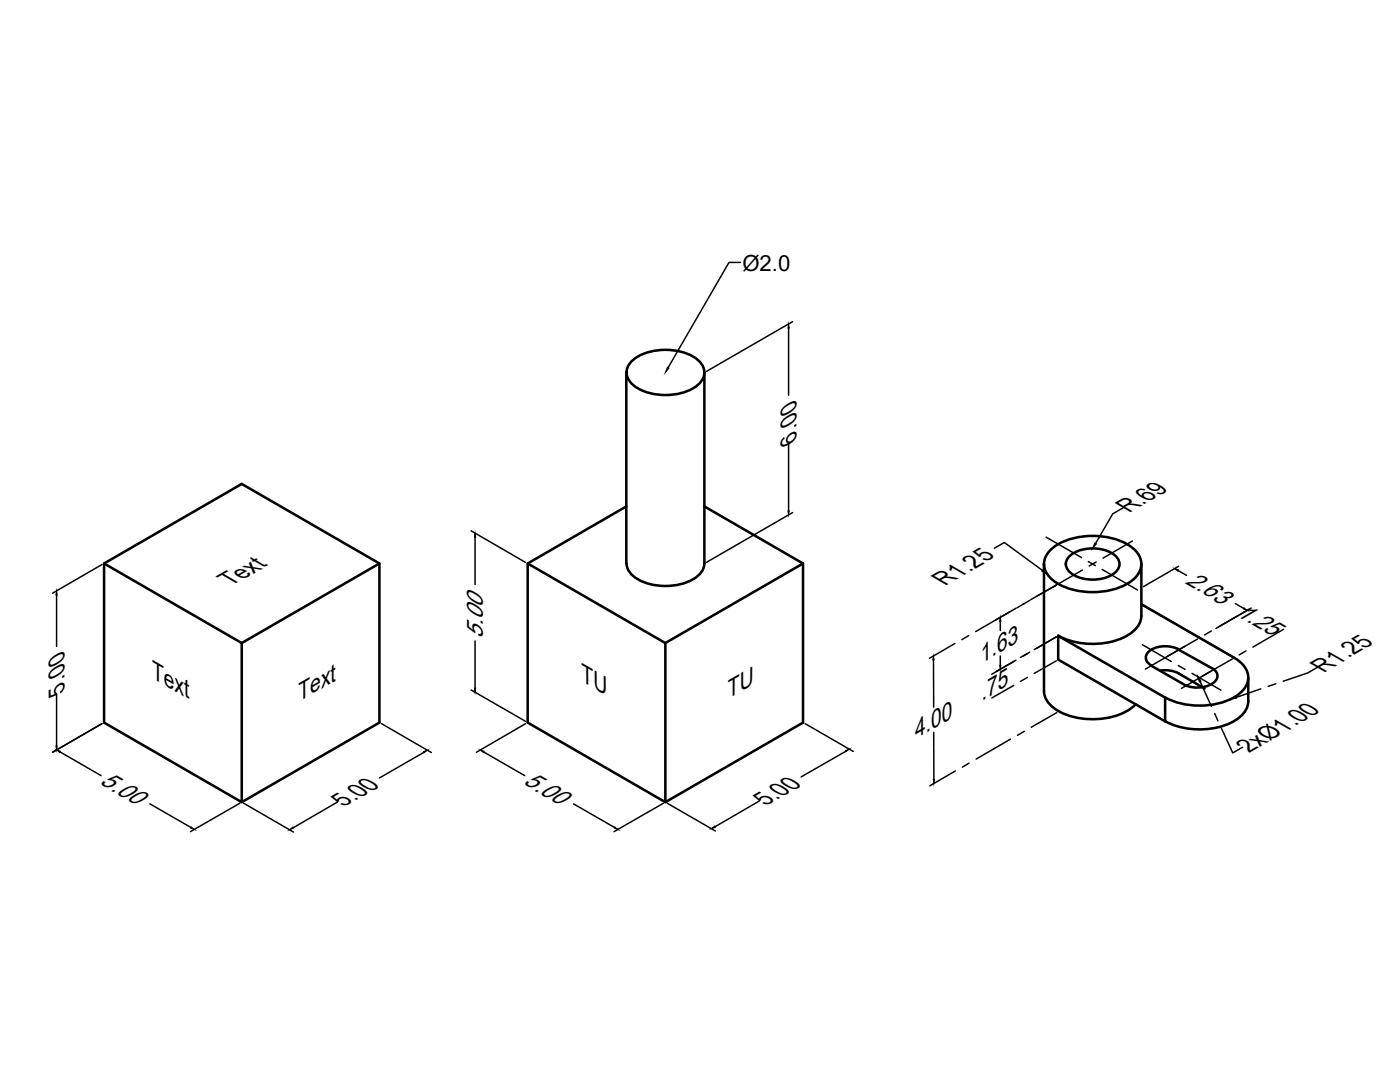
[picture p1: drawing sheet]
<svg xmlns="http://www.w3.org/2000/svg" width="279mm" height="216mm" viewBox="0 0 279 216" stroke-linecap="round" stroke-linejoin="round" font-family="sans-serif">
<!-- layer: Object -->
<g fill="none" stroke="#000" stroke-width=".51">
<path d="M125 74.3v38.1M125.9 72.2a10.4 10.4 0 0 1 9.4-2.2 7.2 7.2 0 0 1 4.9 2.9 3.1 3.1 0 0 1-1.1 4.1 11.6 11.6 0 0 1-12.6 0 3.1 3.1 0 0 1-.6-4.8zM140.6 74.3v38.1M20.8 112.4l27.4-15.8 27.5 15.8v31.8l-27.5 15.9-27.4-15.9zM20.8 112.4l27.4 15.9v31.8M75.7 112.4l-27.5 15.9M105.3 112.4l27.5 15.9v31.8M125 101l-19.7 11.4v31.8l27.5 15.9 27.5-15.9v-31.8l-19.7-11.4M125 112.4a4.4 4.4 0 0 0 3.2 3.7 11.8 11.8 0 0 0 10.9-1 3.5 3.5 0 0 0 1.5-2.7M160.3 112.4l-27.5 15.9M208.4 112.6v25.3a4.9 4.9 0 0 0 2.9 4 15.1 15.1 0 0 0 14-.3l1.4-1.1M209.7 109.7a13.7 13.7 0 0 1 12.1-2.3 8.4 8.4 0 0 1 5.6 3.7 3.8 3.8 0 0 1-1.6 4.9 14.6 14.6 0 0 1-15.4 0 3.8 3.8 0 0 1-.7-6.3z"/>
<path d="M213.4 111a7.7 7.7 0 0 1 9.3 0 2.15 2.15 0 0 1-.5 3.5 7.9 7.9 0 0 1-8.8-.4 2.05 2.05 0 0 1 0-3.1zM227.8 112.6v10.3a5.5 5.5 0 0 1-4 4.5 15.4 15.4 0 0 1-12.6-.6M211.2 126.9l21.3 12.3v4.7l-21.3-12.3zM227.8 120.6l18.5 10.6a4.4 4.4 0 0 1 2.6 5.2 7.1 7.1 0 0 1-4.7 3.7 15.4 15.4 0 0 1-11.7-.9M229.8 132.8l6.8 4M231.5 133.8l1.4-.1 1.9 .4 5.6 3.3M235.3 129.7l7 3.9a1.65 1.65 0 0 1 .7 1.6 1.65 1.65 0 0 1-1.2 1.3 6.2 6.2 0 0 1-5.1 .3M235.3 129.6a5.8 5.8 0 0 0-6.1 .4 1.64 1.64 0 0 0 .6 2.8M249.1 135.2v4.7a5.5 5.5 0 0 1-4 4.6 15.4 15.4 0 0 1-12.6-.6"/>
</g>
<!-- layer: Dim ASME Y14.5 Small -->
<g fill="none" stroke="#000" stroke-width=".3">
<path d="M147.8 52.4h-2.3l-12.2 21M157.4 65.4v13.5M158.2 64.2l-17.2 9.9M157.4 88.5v13.4M11.3 118.7v10.3M20.3 112.6l-9.8 5.8M94 105.9l10.9 6.3M94.8 107.2v9.4M158.2 102.3l-17.2 9.9M198.4 109.4l2-1.2 7.7 5.6M205.5 119.8l-1.4 .8M210.8 116.8l-5.1 2.9"/>
<path d="M224.1 101.4l-2 1.1-3.5 6M235.1 113.8l1.7 1M235.2 113l-7 4.1M11.3 138.6v10.2M94 137.7l10.9 6.2M94.8 127.9v9.4M186.3 131.7v9.4M190.6 128.4l-5.1 3M193.3 126.8l-1.3 .8M199.6 124v1.8M199.6 130.9v1.9M202.3 132l-4.4 2.5"/>
<path d="M202.3 136.8l-4.4 2.5M202.8 121.4l-8.1 4.6M202.8 131.7l-4 2.3M204.3 120.5l-1.3 .8M205 135.2l-1.3 .8M205 130.4l-1.3 .8M205.5 130.1l-1.4 .8M206.9 129.4l3.9-2.3-4.4 2.5M210.8 131.9l-4.4 2.5M239 127.5l-6.1 3.5M239.5 136l2.3 4.9M241.8 125.9l-1.4 .8"/>
<path d="M245.9 131.5l-6.1 3.5M246.5 120.4l1.7 1M248.7 129.9l-1.4 .8M249.3 121.6l-6.2 3.5M249.7 121.3l-7 4.1M251.6 137.5l-4.9 1.6M254.6 136.4l-1.5 .5M256.2 125.6l-6.2 3.5M263 133.1l-2 1.2-4.9 1.6M12 150l8.2 4.8M20.3 144.4l-9.8 5.7M76.1 144.4l10 5.8"/>
<path d="M84.6 150.1l-8.9 5.1M96.5 150l8.2 4.8M104.9 144.4l-9.8 5.7M151.6 159.8l-8.9 5.2M160.7 144.4l9.6 5.5M168.8 149.9l-8.9 5.1M186.3 146.1l.1 9.4M190.7 153.8l-5.1 3M193.4 152.3l-1.3 .8M201.7 147.5l-6.9 4M204.4 145.9l-1.3 .8M210.9 142.2l-5.1 2.9"/>
<path d="M242.4 142.4l.7 1.4M243.7 145.3l2.3 4.9 2-1.1M29.9 160.4l8.2 4.7M47.9 160.3l-9.9 5.6M48.6 160.3l10 5.7M67.4 160l-8.9 5.2M114.5 160.4l8.1 4.7M132.4 160.3l-9.9 5.6M133.2 160.3l9.6 5.5"/>
</g>
<g fill="#000" stroke="#000" stroke-width=".2">
<path d="M133.2 73.3l.3 .1-.7 .9zM157.4 64.6l.1 .8h-.2zM11.3 117.9l.1 .8h-.2zM94.8 106.4l.1 .8h-.2zM157.3 101.9h.2l-.1 .8zM208.1 113.7l.8 .8-1-.5zM218.5 108.4l.3 .1-.8 .9zM234.4 113.5l.8 .2-.1 .3zM94.7 137.3h.2l-.1 .8zM186.3 130.9l.1 .8h-.2zM199.6 123.2l.2 .8h-.3zM199.5 132.8h.3l-.2 .7z"/>
<path d="M239 135l.7 .9-.4 .2zM245.6 139.5l1.1-.6 .1 .4zM248.3 121.3l.6 .5-.8-.3zM11.2 148.8h.2l-.1 .8zM11.3 149.6l.8 .3-.2 .3zM84.5 150l.8-.3-.6 .5zM95.8 149.6l.8 .3-.1 .3zM168.7 149.8l.8-.3-.6 .5zM186.3 155.5h.2l-.1 .8zM38.2 165l.6 .5-.8-.3zM57.8 165.6l.6-.5 .1 .2zM122.7 165l.6 .5-.7-.3z"/>
<path d="M142 165.4l.6-.6 .1 .3z"/>
</g>
<!-- layer: Center Lines -->
<path d="M208.8 107.2l7 4.1M216 113.7l-5.9 3.4M217.2 112.1l1.4 .8M218.8 112.1l-1.4 .8M219.9 113.6l7.1 4.1M226 108l-5.9 3.4M228 128.7l5.8 3.3M235.1 132.8l1.4 .8M236.4 129l-7.8 4.5M237.9 134.4l5.8 3.3M242.3 133.6l-6.5 3.8" fill="none" stroke="#000" stroke-width=".3"/>
<!-- layer: Hidden Lines -->
<path d="M227.8 120.6l7.2 4.1M236.3 125.5l1.4 .8M239.1 127.1l7.2 4.1" fill="none" stroke="#000" stroke-width=".34"/>
<g font-size="5.1">
<text x="158.9" y="87.9" transform="rotate(-90 158.9 87.9)">6.00</text>
<text x="225.3" y="102.4" transform="rotate(-30 225.3 102.4)">R.69</text>
<text x="46.1" y="117" transform="rotate(-30 46.1 117)">Text</text>
<text x="188.6" y="116.9" transform="rotate(-30 188.6 116.9)">R1.25</text>
<text x="236.4" y="116.4" transform="rotate(30 236.4 116.4)">2.63</text>
<text x="246.5" y="122.7" transform="rotate(30 246.5 122.7)">1.25</text>
<text x="96.4" y="127.5" transform="rotate(-90 96.4 127.5)">5.00</text>
<text x="30.3" y="135.3" transform="rotate(30 30.3 135.3)">Text</text>
<text x="116.1" y="136" transform="rotate(30 116.1 136)">TU</text>
<text x="195.8" y="132.4" transform="rotate(-30 195.8 132.4)">1.63</text>
<text x="264.2" y="134.2" transform="rotate(-30 264.2 134.2)">R1.25</text>
<text x="12.9" y="138" transform="rotate(-90 12.9 138)">5.00</text>
<text x="59.6" y="140.1" transform="rotate(-30 59.6 140.1)">Text</text>
<text x="145.3" y="139.4" transform="rotate(-30 145.3 139.4)">TU</text>
<text x="195.9" y="139.8" transform="rotate(-30 195.9 139.8)">.75</text>
<text x="182.7" y="147.5" transform="rotate(-30 182.7 147.5)">4.00</text>
<text x="249.3" y="150.2" transform="rotate(-30 249.3 150.2)">2xØ1.00</text>
<text x="19.8" y="156.3" transform="rotate(30 19.8 156.3)">5.00</text>
<text x="68.7" y="161.1" transform="rotate(-30 68.7 161.1)">5.00</text>
<text x="104.3" y="156.3" transform="rotate(30 104.3 156.3)">5.00</text>
<text x="152.9" y="160.9" transform="rotate(-30 152.9 160.9)">5.00</text>
</g>
<text font-size="4.4" x="148.2" y="54">Ø2.0</text>
</svg>
